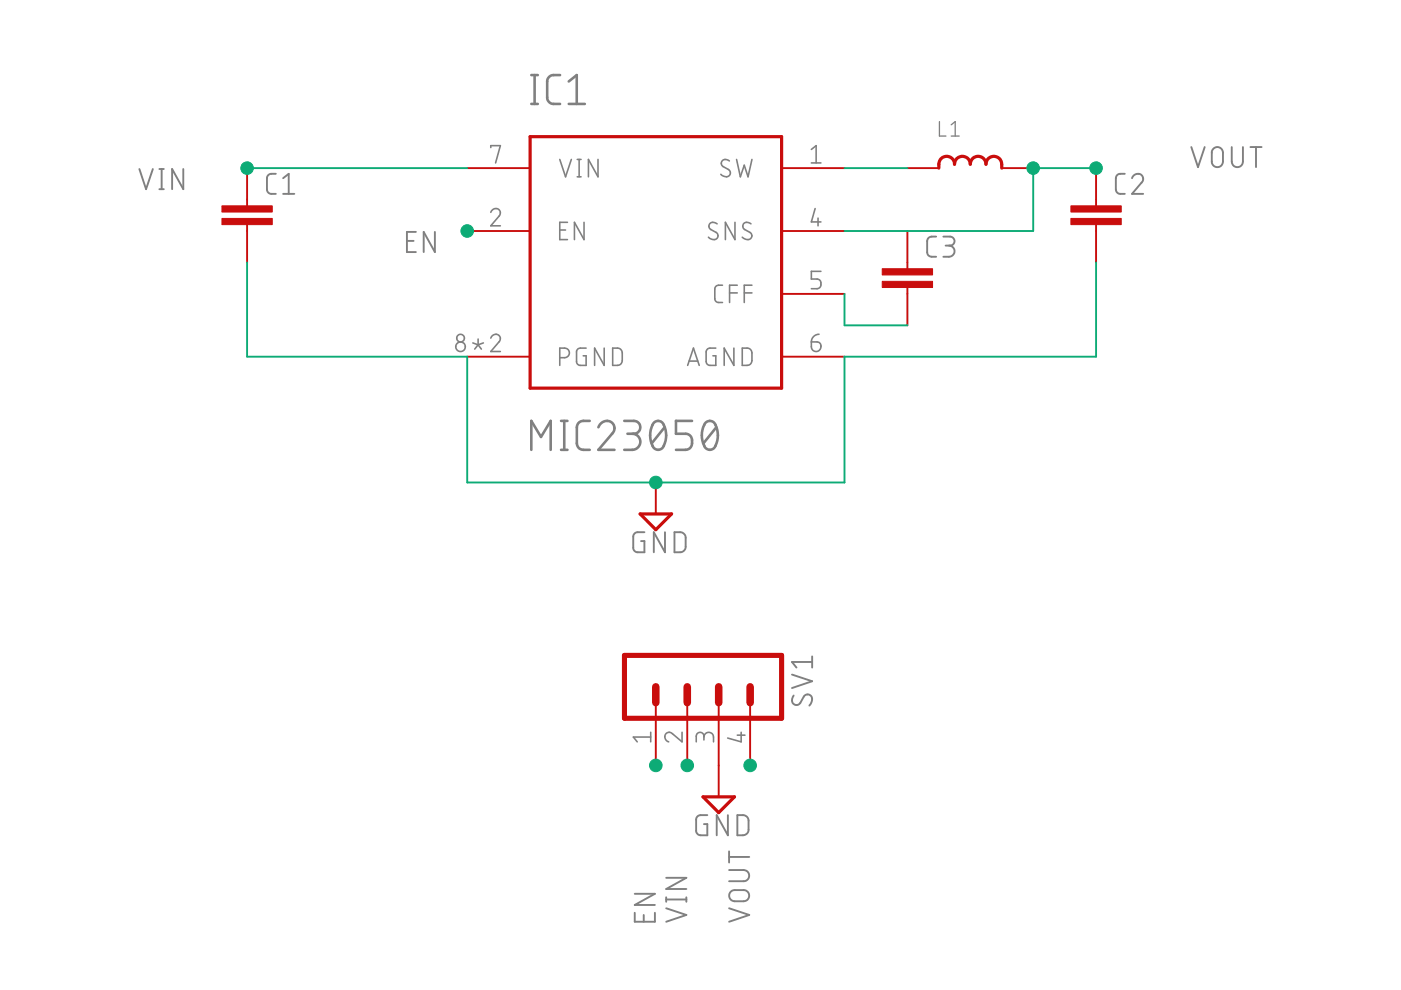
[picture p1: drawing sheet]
<?xml version="1.0" encoding="utf-8"?>
<!DOCTYPE eagle SYSTEM "eagle.dtd">
<!--
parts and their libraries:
microbuilder: This work is placed in the public domain, and may be freely used for commercial and non-commercial work with the following conditions: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
-->
<eagle version="9.3.2">
<drawing>
<settings>
<setting alwaysvectorfont="yes"/>
<setting verticaltext="up"/>
</settings>
<grid distance="0.1" unitdist="inch" unit="inch" style="lines" multiple="1" display="no" altdistance="0.01" altunitdist="inch" altunit="inch"/>
<schematic xreflabel="%F%N/%S.%C%R" xrefpart="/%S.%C%R">
<libraries>
<library name="power">
<symbols>
<symbol name="MIC23050">
<pin name="VIN" x="-10.16" y="12.7" length="middle" direction="pwr"/>
<pin name="PGND" x="-10.16" y="-2.54" length="middle" direction="pwr"/>
<pin name="AGND" x="20.32" y="-2.54" length="middle" direction="pwr" rot="R180"/>
<pin name="CFF" x="20.32" y="2.54" length="middle" rot="R180"/>
<pin name="SNS" x="20.32" y="7.62" length="middle" rot="R180"/>
<pin name="SW" x="20.32" y="12.7" length="middle" rot="R180"/>
<pin name="EN" x="-10.16" y="7.62" length="middle"/>
<wire x1="-5.08" y1="15.24" x2="-5.08" y2="-5.08" width="0.254" layer="94"/>
<wire x1="-5.08" y1="-5.08" x2="15.24" y2="-5.08" width="0.254" layer="94"/>
<wire x1="15.24" y1="-5.08" x2="15.24" y2="15.24" width="0.254" layer="94"/>
<wire x1="15.24" y1="15.24" x2="-5.08" y2="15.24" width="0.254" layer="94"/>
<text x="-5.08" y="17.78" size="2.54" layer="95">&gt;NAME</text>
<text x="-5.08" y="-10.16" size="2.54" layer="96">&gt;VALUE</text>
</symbol>
</symbols>
<devicesets>
<deviceset name="MIC23050" prefix="IC$">
<gates>
<gate name="G$1" symbol="MIC23050" x="-5.08" y="-5.08"/>
</gates>
<devices>
<device name="" package="MLF_2X2">
<connects>
<connect gate="G$1" pin="AGND" pad="6"/>
<connect gate="G$1" pin="CFF" pad="5"/>
<connect gate="G$1" pin="EN" pad="2"/>
<connect gate="G$1" pin="PGND" pad="8 9"/>
<connect gate="G$1" pin="SNS" pad="4"/>
<connect gate="G$1" pin="SW" pad="1"/>
<connect gate="G$1" pin="VIN" pad="7"/>
</connects>
<technologies>
<technology name=""/>
</technologies>
</device>
</devices>
</deviceset>
</devicesets>
</library>
<library name="rcl">
<symbols>
<symbol name="C-EU">
<wire x1="0" y1="0" x2="0" y2="-0.508" width="0.1524" layer="94"/>
<wire x1="0" y1="-2.54" x2="0" y2="-2.032" width="0.1524" layer="94"/>
<text x="1.524" y="0.381" size="1.778" layer="95">&gt;NAME</text>
<text x="1.524" y="-4.699" size="1.778" layer="96">&gt;VALUE</text>
<rectangle x1="-2.032" y1="-2.032" x2="2.032" y2="-1.524" layer="94"/>
<rectangle x1="-2.032" y1="-1.016" x2="2.032" y2="-0.508" layer="94"/>
<pin name="1" x="0" y="2.54" visible="off" length="short" direction="pas" swaplevel="1" rot="R270"/>
<pin name="2" x="0" y="-5.08" visible="off" length="short" direction="pas" swaplevel="1" rot="R90"/>
</symbol>
</symbols>
<devicesets>
<deviceset name="C-EU" prefix="C" uservalue="yes">
<gates>
<gate name="G$1" symbol="C-EU" x="0" y="0"/>
</gates>
<devices>
<device name="C0402" package="C0402">
<connects>
<connect gate="G$1" pin="1" pad="1"/>
<connect gate="G$1" pin="2" pad="2"/>
</connects>
<package3dinstances>
<package3dinstance package3d_urn="urn:adsk.eagle:package:23626/2"/>
</package3dinstances>
<technologies>
<technology name="">
<attribute name="SPICEPREFIX" value="C" constant="no"/>
</technology>
</technologies>
</device>
<device name="C0504" package="C0504">
<connects>
<connect gate="G$1" pin="1" pad="1"/>
<connect gate="G$1" pin="2" pad="2"/>
</connects>
<package3dinstances>
<package3dinstance package3d_urn="urn:adsk.eagle:package:23624/2"/>
</package3dinstances>
<technologies>
<technology name="">
<attribute name="SPICEPREFIX" value="C" constant="no"/>
</technology>
</technologies>
</device>
<device name="C0603" package="C0603">
<connects>
<connect gate="G$1" pin="1" pad="1"/>
<connect gate="G$1" pin="2" pad="2"/>
</connects>
<package3dinstances>
<package3dinstance package3d_urn="urn:adsk.eagle:package:23616/2"/>
</package3dinstances>
<technologies>
<technology name="">
<attribute name="SPICEPREFIX" value="C" constant="no"/>
</technology>
</technologies>
</device>
<device name="C0805" package="C0805">
<connects>
<connect gate="G$1" pin="1" pad="1"/>
<connect gate="G$1" pin="2" pad="2"/>
</connects>
<package3dinstances>
<package3dinstance package3d_urn="urn:adsk.eagle:package:23617/2"/>
</package3dinstances>
<technologies>
<technology name="">
<attribute name="SPICEPREFIX" value="C" constant="no"/>
</technology>
</technologies>
</device>
<device name="C1206" package="C1206">
<connects>
<connect gate="G$1" pin="1" pad="1"/>
<connect gate="G$1" pin="2" pad="2"/>
</connects>
<package3dinstances>
<package3dinstance package3d_urn="urn:adsk.eagle:package:23618/2"/>
</package3dinstances>
<technologies>
<technology name="">
<attribute name="SPICEPREFIX" value="C" constant="no"/>
</technology>
</technologies>
</device>
<device name="C1210" package="C1210">
<connects>
<connect gate="G$1" pin="1" pad="1"/>
<connect gate="G$1" pin="2" pad="2"/>
</connects>
<package3dinstances>
<package3dinstance package3d_urn="urn:adsk.eagle:package:23619/2"/>
</package3dinstances>
<technologies>
<technology name="">
<attribute name="SPICEPREFIX" value="C" constant="no"/>
</technology>
</technologies>
</device>
<device name="C1310" package="C1310">
<connects>
<connect gate="G$1" pin="1" pad="1"/>
<connect gate="G$1" pin="2" pad="2"/>
</connects>
<package3dinstances>
<package3dinstance package3d_urn="urn:adsk.eagle:package:23620/2"/>
</package3dinstances>
<technologies>
<technology name="">
<attribute name="SPICEPREFIX" value="C" constant="no"/>
</technology>
</technologies>
</device>
<device name="C1608" package="C1608">
<connects>
<connect gate="G$1" pin="1" pad="1"/>
<connect gate="G$1" pin="2" pad="2"/>
</connects>
<package3dinstances>
<package3dinstance package3d_urn="urn:adsk.eagle:package:23621/2"/>
</package3dinstances>
<technologies>
<technology name="">
<attribute name="SPICEPREFIX" value="C" constant="no"/>
</technology>
</technologies>
</device>
<device name="C1812" package="C1812">
<connects>
<connect gate="G$1" pin="1" pad="1"/>
<connect gate="G$1" pin="2" pad="2"/>
</connects>
<package3dinstances>
<package3dinstance package3d_urn="urn:adsk.eagle:package:23622/2"/>
</package3dinstances>
<technologies>
<technology name="">
<attribute name="SPICEPREFIX" value="C" constant="no"/>
</technology>
</technologies>
</device>
<device name="C1825" package="C1825">
<connects>
<connect gate="G$1" pin="1" pad="1"/>
<connect gate="G$1" pin="2" pad="2"/>
</connects>
<package3dinstances>
<package3dinstance package3d_urn="urn:adsk.eagle:package:23623/2"/>
</package3dinstances>
<technologies>
<technology name="">
<attribute name="SPICEPREFIX" value="C" constant="no"/>
</technology>
</technologies>
</device>
<device name="C2012" package="C2012">
<connects>
<connect gate="G$1" pin="1" pad="1"/>
<connect gate="G$1" pin="2" pad="2"/>
</connects>
<package3dinstances>
<package3dinstance package3d_urn="urn:adsk.eagle:package:23625/2"/>
</package3dinstances>
<technologies>
<technology name="">
<attribute name="SPICEPREFIX" value="C" constant="no"/>
</technology>
</technologies>
</device>
<device name="C3216" package="C3216">
<connects>
<connect gate="G$1" pin="1" pad="1"/>
<connect gate="G$1" pin="2" pad="2"/>
</connects>
<package3dinstances>
<package3dinstance package3d_urn="urn:adsk.eagle:package:23628/2"/>
</package3dinstances>
<technologies>
<technology name="">
<attribute name="SPICEPREFIX" value="C" constant="no"/>
</technology>
</technologies>
</device>
<device name="C3225" package="C3225">
<connects>
<connect gate="G$1" pin="1" pad="1"/>
<connect gate="G$1" pin="2" pad="2"/>
</connects>
<package3dinstances>
<package3dinstance package3d_urn="urn:adsk.eagle:package:23655/2"/>
</package3dinstances>
<technologies>
<technology name="">
<attribute name="SPICEPREFIX" value="C" constant="no"/>
</technology>
</technologies>
</device>
<device name="C4532" package="C4532">
<connects>
<connect gate="G$1" pin="1" pad="1"/>
<connect gate="G$1" pin="2" pad="2"/>
</connects>
<package3dinstances>
<package3dinstance package3d_urn="urn:adsk.eagle:package:23627/2"/>
</package3dinstances>
<technologies>
<technology name="">
<attribute name="SPICEPREFIX" value="C" constant="no"/>
</technology>
</technologies>
</device>
<device name="C4564" package="C4564">
<connects>
<connect gate="G$1" pin="1" pad="1"/>
<connect gate="G$1" pin="2" pad="2"/>
</connects>
<package3dinstances>
<package3dinstance package3d_urn="urn:adsk.eagle:package:23648/2"/>
</package3dinstances>
<technologies>
<technology name="">
<attribute name="SPICEPREFIX" value="C" constant="no"/>
</technology>
</technologies>
</device>
<device name="025-024X044" package="C025-024X044">
<connects>
<connect gate="G$1" pin="1" pad="1"/>
<connect gate="G$1" pin="2" pad="2"/>
</connects>
<package3dinstances>
<package3dinstance package3d_urn="urn:adsk.eagle:package:23630/1"/>
</package3dinstances>
<technologies>
<technology name="">
<attribute name="SPICEPREFIX" value="C" constant="no"/>
</technology>
</technologies>
</device>
<device name="025-025X050" package="C025-025X050">
<connects>
<connect gate="G$1" pin="1" pad="1"/>
<connect gate="G$1" pin="2" pad="2"/>
</connects>
<package3dinstances>
<package3dinstance package3d_urn="urn:adsk.eagle:package:23629/2"/>
</package3dinstances>
<technologies>
<technology name="">
<attribute name="SPICEPREFIX" value="C" constant="no"/>
</technology>
</technologies>
</device>
<device name="025-030X050" package="C025-030X050">
<connects>
<connect gate="G$1" pin="1" pad="1"/>
<connect gate="G$1" pin="2" pad="2"/>
</connects>
<package3dinstances>
<package3dinstance package3d_urn="urn:adsk.eagle:package:23631/1"/>
</package3dinstances>
<technologies>
<technology name="">
<attribute name="SPICEPREFIX" value="C" constant="no"/>
</technology>
</technologies>
</device>
<device name="025-040X050" package="C025-040X050">
<connects>
<connect gate="G$1" pin="1" pad="1"/>
<connect gate="G$1" pin="2" pad="2"/>
</connects>
<package3dinstances>
<package3dinstance package3d_urn="urn:adsk.eagle:package:23634/1"/>
</package3dinstances>
<technologies>
<technology name="">
<attribute name="SPICEPREFIX" value="C" constant="no"/>
</technology>
</technologies>
</device>
<device name="025-050X050" package="C025-050X050">
<connects>
<connect gate="G$1" pin="1" pad="1"/>
<connect gate="G$1" pin="2" pad="2"/>
</connects>
<package3dinstances>
<package3dinstance package3d_urn="urn:adsk.eagle:package:23633/1"/>
</package3dinstances>
<technologies>
<technology name="">
<attribute name="SPICEPREFIX" value="C" constant="no"/>
</technology>
</technologies>
</device>
<device name="025-060X050" package="C025-060X050">
<connects>
<connect gate="G$1" pin="1" pad="1"/>
<connect gate="G$1" pin="2" pad="2"/>
</connects>
<package3dinstances>
<package3dinstance package3d_urn="urn:adsk.eagle:package:23632/1"/>
</package3dinstances>
<technologies>
<technology name="">
<attribute name="SPICEPREFIX" value="C" constant="no"/>
</technology>
</technologies>
</device>
<device name="C025_050-024X070" package="C025_050-024X070">
<connects>
<connect gate="G$1" pin="1" pad="1"/>
<connect gate="G$1" pin="2" pad="2"/>
</connects>
<package3dinstances>
<package3dinstance package3d_urn="urn:adsk.eagle:package:23639/1"/>
</package3dinstances>
<technologies>
<technology name="">
<attribute name="SPICEPREFIX" value="C" constant="no"/>
</technology>
</technologies>
</device>
<device name="025_050-025X075" package="C025_050-025X075">
<connects>
<connect gate="G$1" pin="1" pad="1"/>
<connect gate="G$1" pin="2" pad="2"/>
</connects>
<package3dinstances>
<package3dinstance package3d_urn="urn:adsk.eagle:package:23641/1"/>
</package3dinstances>
<technologies>
<technology name="">
<attribute name="SPICEPREFIX" value="C" constant="no"/>
</technology>
</technologies>
</device>
<device name="025_050-035X075" package="C025_050-035X075">
<connects>
<connect gate="G$1" pin="1" pad="1"/>
<connect gate="G$1" pin="2" pad="2"/>
</connects>
<package3dinstances>
<package3dinstance package3d_urn="urn:adsk.eagle:package:23651/1"/>
</package3dinstances>
<technologies>
<technology name="">
<attribute name="SPICEPREFIX" value="C" constant="no"/>
</technology>
</technologies>
</device>
<device name="025_050-045X075" package="C025_050-045X075">
<connects>
<connect gate="G$1" pin="1" pad="1"/>
<connect gate="G$1" pin="2" pad="2"/>
</connects>
<package3dinstances>
<package3dinstance package3d_urn="urn:adsk.eagle:package:23635/1"/>
</package3dinstances>
<technologies>
<technology name="">
<attribute name="SPICEPREFIX" value="C" constant="no"/>
</technology>
</technologies>
</device>
<device name="025_050-055X075" package="C025_050-055X075">
<connects>
<connect gate="G$1" pin="1" pad="1"/>
<connect gate="G$1" pin="2" pad="2"/>
</connects>
<package3dinstances>
<package3dinstance package3d_urn="urn:adsk.eagle:package:23636/1"/>
</package3dinstances>
<technologies>
<technology name="">
<attribute name="SPICEPREFIX" value="C" constant="no"/>
</technology>
</technologies>
</device>
<device name="050-024X044" package="C050-024X044">
<connects>
<connect gate="G$1" pin="1" pad="1"/>
<connect gate="G$1" pin="2" pad="2"/>
</connects>
<package3dinstances>
<package3dinstance package3d_urn="urn:adsk.eagle:package:23643/1"/>
</package3dinstances>
<technologies>
<technology name="">
<attribute name="SPICEPREFIX" value="C" constant="no"/>
</technology>
</technologies>
</device>
<device name="050-025X075" package="C050-025X075">
<connects>
<connect gate="G$1" pin="1" pad="1"/>
<connect gate="G$1" pin="2" pad="2"/>
</connects>
<package3dinstances>
<package3dinstance package3d_urn="urn:adsk.eagle:package:23637/1"/>
</package3dinstances>
<technologies>
<technology name="">
<attribute name="SPICEPREFIX" value="C" constant="no"/>
</technology>
</technologies>
</device>
<device name="050-045X075" package="C050-045X075">
<connects>
<connect gate="G$1" pin="1" pad="1"/>
<connect gate="G$1" pin="2" pad="2"/>
</connects>
<package3dinstances>
<package3dinstance package3d_urn="urn:adsk.eagle:package:23638/1"/>
</package3dinstances>
<technologies>
<technology name="">
<attribute name="SPICEPREFIX" value="C" constant="no"/>
</technology>
</technologies>
</device>
<device name="050-030X075" package="C050-030X075">
<connects>
<connect gate="G$1" pin="1" pad="1"/>
<connect gate="G$1" pin="2" pad="2"/>
</connects>
<package3dinstances>
<package3dinstance package3d_urn="urn:adsk.eagle:package:23640/1"/>
</package3dinstances>
<technologies>
<technology name="">
<attribute name="SPICEPREFIX" value="C" constant="no"/>
</technology>
</technologies>
</device>
<device name="050-050X075" package="C050-050X075">
<connects>
<connect gate="G$1" pin="1" pad="1"/>
<connect gate="G$1" pin="2" pad="2"/>
</connects>
<package3dinstances>
<package3dinstance package3d_urn="urn:adsk.eagle:package:23665/1"/>
</package3dinstances>
<technologies>
<technology name="">
<attribute name="SPICEPREFIX" value="C" constant="no"/>
</technology>
</technologies>
</device>
<device name="050-055X075" package="C050-055X075">
<connects>
<connect gate="G$1" pin="1" pad="1"/>
<connect gate="G$1" pin="2" pad="2"/>
</connects>
<package3dinstances>
<package3dinstance package3d_urn="urn:adsk.eagle:package:23642/1"/>
</package3dinstances>
<technologies>
<technology name="">
<attribute name="SPICEPREFIX" value="C" constant="no"/>
</technology>
</technologies>
</device>
<device name="050-075X075" package="C050-075X075">
<connects>
<connect gate="G$1" pin="1" pad="1"/>
<connect gate="G$1" pin="2" pad="2"/>
</connects>
<package3dinstances>
<package3dinstance package3d_urn="urn:adsk.eagle:package:23645/1"/>
</package3dinstances>
<technologies>
<technology name="">
<attribute name="SPICEPREFIX" value="C" constant="no"/>
</technology>
</technologies>
</device>
<device name="050H075X075" package="C050H075X075">
<connects>
<connect gate="G$1" pin="1" pad="1"/>
<connect gate="G$1" pin="2" pad="2"/>
</connects>
<package3dinstances>
<package3dinstance package3d_urn="urn:adsk.eagle:package:23644/1"/>
</package3dinstances>
<technologies>
<technology name="">
<attribute name="SPICEPREFIX" value="C" constant="no"/>
</technology>
</technologies>
</device>
<device name="075-032X103" package="C075-032X103">
<connects>
<connect gate="G$1" pin="1" pad="1"/>
<connect gate="G$1" pin="2" pad="2"/>
</connects>
<package3dinstances>
<package3dinstance package3d_urn="urn:adsk.eagle:package:23646/1"/>
</package3dinstances>
<technologies>
<technology name="">
<attribute name="SPICEPREFIX" value="C" constant="no"/>
</technology>
</technologies>
</device>
<device name="075-042X103" package="C075-042X103">
<connects>
<connect gate="G$1" pin="1" pad="1"/>
<connect gate="G$1" pin="2" pad="2"/>
</connects>
<package3dinstances>
<package3dinstance package3d_urn="urn:adsk.eagle:package:23656/1"/>
</package3dinstances>
<technologies>
<technology name="">
<attribute name="SPICEPREFIX" value="C" constant="no"/>
</technology>
</technologies>
</device>
<device name="075-052X106" package="C075-052X106">
<connects>
<connect gate="G$1" pin="1" pad="1"/>
<connect gate="G$1" pin="2" pad="2"/>
</connects>
<package3dinstances>
<package3dinstance package3d_urn="urn:adsk.eagle:package:23650/1"/>
</package3dinstances>
<technologies>
<technology name="">
<attribute name="SPICEPREFIX" value="C" constant="no"/>
</technology>
</technologies>
</device>
<device name="102-043X133" package="C102-043X133">
<connects>
<connect gate="G$1" pin="1" pad="1"/>
<connect gate="G$1" pin="2" pad="2"/>
</connects>
<package3dinstances>
<package3dinstance package3d_urn="urn:adsk.eagle:package:23647/1"/>
</package3dinstances>
<technologies>
<technology name="">
<attribute name="SPICEPREFIX" value="C" constant="no"/>
</technology>
</technologies>
</device>
<device name="102-054X133" package="C102-054X133">
<connects>
<connect gate="G$1" pin="1" pad="1"/>
<connect gate="G$1" pin="2" pad="2"/>
</connects>
<package3dinstances>
<package3dinstance package3d_urn="urn:adsk.eagle:package:23649/1"/>
</package3dinstances>
<technologies>
<technology name="">
<attribute name="SPICEPREFIX" value="C" constant="no"/>
</technology>
</technologies>
</device>
<device name="102-064X133" package="C102-064X133">
<connects>
<connect gate="G$1" pin="1" pad="1"/>
<connect gate="G$1" pin="2" pad="2"/>
</connects>
<package3dinstances>
<package3dinstance package3d_urn="urn:adsk.eagle:package:23653/1"/>
</package3dinstances>
<technologies>
<technology name="">
<attribute name="SPICEPREFIX" value="C" constant="no"/>
</technology>
</technologies>
</device>
<device name="102_152-062X184" package="C102_152-062X184">
<connects>
<connect gate="G$1" pin="1" pad="1"/>
<connect gate="G$1" pin="2" pad="2"/>
</connects>
<package3dinstances>
<package3dinstance package3d_urn="urn:adsk.eagle:package:23652/1"/>
</package3dinstances>
<technologies>
<technology name="">
<attribute name="SPICEPREFIX" value="C" constant="no"/>
</technology>
</technologies>
</device>
<device name="150-054X183" package="C150-054X183">
<connects>
<connect gate="G$1" pin="1" pad="1"/>
<connect gate="G$1" pin="2" pad="2"/>
</connects>
<package3dinstances>
<package3dinstance package3d_urn="urn:adsk.eagle:package:23669/1"/>
</package3dinstances>
<technologies>
<technology name="">
<attribute name="SPICEPREFIX" value="C" constant="no"/>
</technology>
</technologies>
</device>
<device name="150-064X183" package="C150-064X183">
<connects>
<connect gate="G$1" pin="1" pad="1"/>
<connect gate="G$1" pin="2" pad="2"/>
</connects>
<package3dinstances>
<package3dinstance package3d_urn="urn:adsk.eagle:package:23654/1"/>
</package3dinstances>
<technologies>
<technology name="">
<attribute name="SPICEPREFIX" value="C" constant="no"/>
</technology>
</technologies>
</device>
<device name="150-072X183" package="C150-072X183">
<connects>
<connect gate="G$1" pin="1" pad="1"/>
<connect gate="G$1" pin="2" pad="2"/>
</connects>
<package3dinstances>
<package3dinstance package3d_urn="urn:adsk.eagle:package:23657/1"/>
</package3dinstances>
<technologies>
<technology name="">
<attribute name="SPICEPREFIX" value="C" constant="no"/>
</technology>
</technologies>
</device>
<device name="150-084X183" package="C150-084X183">
<connects>
<connect gate="G$1" pin="1" pad="1"/>
<connect gate="G$1" pin="2" pad="2"/>
</connects>
<package3dinstances>
<package3dinstance package3d_urn="urn:adsk.eagle:package:23658/1"/>
</package3dinstances>
<technologies>
<technology name="">
<attribute name="SPICEPREFIX" value="C" constant="no"/>
</technology>
</technologies>
</device>
<device name="150-091X182" package="C150-091X182">
<connects>
<connect gate="G$1" pin="1" pad="1"/>
<connect gate="G$1" pin="2" pad="2"/>
</connects>
<package3dinstances>
<package3dinstance package3d_urn="urn:adsk.eagle:package:23659/1"/>
</package3dinstances>
<technologies>
<technology name="">
<attribute name="SPICEPREFIX" value="C" constant="no"/>
</technology>
</technologies>
</device>
<device name="225-062X268" package="C225-062X268">
<connects>
<connect gate="G$1" pin="1" pad="1"/>
<connect gate="G$1" pin="2" pad="2"/>
</connects>
<package3dinstances>
<package3dinstance package3d_urn="urn:adsk.eagle:package:23661/1"/>
</package3dinstances>
<technologies>
<technology name="">
<attribute name="SPICEPREFIX" value="C" constant="no"/>
</technology>
</technologies>
</device>
<device name="225-074X268" package="C225-074X268">
<connects>
<connect gate="G$1" pin="1" pad="1"/>
<connect gate="G$1" pin="2" pad="2"/>
</connects>
<package3dinstances>
<package3dinstance package3d_urn="urn:adsk.eagle:package:23660/1"/>
</package3dinstances>
<technologies>
<technology name="">
<attribute name="SPICEPREFIX" value="C" constant="no"/>
</technology>
</technologies>
</device>
<device name="225-087X268" package="C225-087X268">
<connects>
<connect gate="G$1" pin="1" pad="1"/>
<connect gate="G$1" pin="2" pad="2"/>
</connects>
<package3dinstances>
<package3dinstance package3d_urn="urn:adsk.eagle:package:23662/1"/>
</package3dinstances>
<technologies>
<technology name="">
<attribute name="SPICEPREFIX" value="C" constant="no"/>
</technology>
</technologies>
</device>
<device name="225-108X268" package="C225-108X268">
<connects>
<connect gate="G$1" pin="1" pad="1"/>
<connect gate="G$1" pin="2" pad="2"/>
</connects>
<package3dinstances>
<package3dinstance package3d_urn="urn:adsk.eagle:package:23663/1"/>
</package3dinstances>
<technologies>
<technology name="">
<attribute name="SPICEPREFIX" value="C" constant="no"/>
</technology>
</technologies>
</device>
<device name="225-113X268" package="C225-113X268">
<connects>
<connect gate="G$1" pin="1" pad="1"/>
<connect gate="G$1" pin="2" pad="2"/>
</connects>
<package3dinstances>
<package3dinstance package3d_urn="urn:adsk.eagle:package:23667/1"/>
</package3dinstances>
<technologies>
<technology name="">
<attribute name="SPICEPREFIX" value="C" constant="no"/>
</technology>
</technologies>
</device>
<device name="275-093X316" package="C275-093X316">
<connects>
<connect gate="G$1" pin="1" pad="1"/>
<connect gate="G$1" pin="2" pad="2"/>
</connects>
<package3dinstances>
<package3dinstance package3d_urn="urn:adsk.eagle:package:23701/1"/>
</package3dinstances>
<technologies>
<technology name="">
<attribute name="SPICEPREFIX" value="C" constant="no"/>
</technology>
</technologies>
</device>
<device name="275-113X316" package="C275-113X316">
<connects>
<connect gate="G$1" pin="1" pad="1"/>
<connect gate="G$1" pin="2" pad="2"/>
</connects>
<package3dinstances>
<package3dinstance package3d_urn="urn:adsk.eagle:package:23673/1"/>
</package3dinstances>
<technologies>
<technology name="">
<attribute name="SPICEPREFIX" value="C" constant="no"/>
</technology>
</technologies>
</device>
<device name="275-134X316" package="C275-134X316">
<connects>
<connect gate="G$1" pin="1" pad="1"/>
<connect gate="G$1" pin="2" pad="2"/>
</connects>
<package3dinstances>
<package3dinstance package3d_urn="urn:adsk.eagle:package:23664/1"/>
</package3dinstances>
<technologies>
<technology name="">
<attribute name="SPICEPREFIX" value="C" constant="no"/>
</technology>
</technologies>
</device>
<device name="275-205X316" package="C275-205X316">
<connects>
<connect gate="G$1" pin="1" pad="1"/>
<connect gate="G$1" pin="2" pad="2"/>
</connects>
<package3dinstances>
<package3dinstance package3d_urn="urn:adsk.eagle:package:23666/1"/>
</package3dinstances>
<technologies>
<technology name="">
<attribute name="SPICEPREFIX" value="C" constant="no"/>
</technology>
</technologies>
</device>
<device name="325-137X374" package="C325-137X374">
<connects>
<connect gate="G$1" pin="1" pad="1"/>
<connect gate="G$1" pin="2" pad="2"/>
</connects>
<package3dinstances>
<package3dinstance package3d_urn="urn:adsk.eagle:package:23672/1"/>
</package3dinstances>
<technologies>
<technology name="">
<attribute name="SPICEPREFIX" value="C" constant="no"/>
</technology>
</technologies>
</device>
<device name="325-162X374" package="C325-162X374">
<connects>
<connect gate="G$1" pin="1" pad="1"/>
<connect gate="G$1" pin="2" pad="2"/>
</connects>
<package3dinstances>
<package3dinstance package3d_urn="urn:adsk.eagle:package:23670/1"/>
</package3dinstances>
<technologies>
<technology name="">
<attribute name="SPICEPREFIX" value="C" constant="no"/>
</technology>
</technologies>
</device>
<device name="325-182X374" package="C325-182X374">
<connects>
<connect gate="G$1" pin="1" pad="1"/>
<connect gate="G$1" pin="2" pad="2"/>
</connects>
<package3dinstances>
<package3dinstance package3d_urn="urn:adsk.eagle:package:23668/1"/>
</package3dinstances>
<technologies>
<technology name="">
<attribute name="SPICEPREFIX" value="C" constant="no"/>
</technology>
</technologies>
</device>
<device name="375-192X418" package="C375-192X418">
<connects>
<connect gate="G$1" pin="1" pad="1"/>
<connect gate="G$1" pin="2" pad="2"/>
</connects>
<package3dinstances>
<package3dinstance package3d_urn="urn:adsk.eagle:package:23674/1"/>
</package3dinstances>
<technologies>
<technology name="">
<attribute name="SPICEPREFIX" value="C" constant="no"/>
</technology>
</technologies>
</device>
<device name="375-203X418" package="C375-203X418">
<connects>
<connect gate="G$1" pin="1" pad="1"/>
<connect gate="G$1" pin="2" pad="2"/>
</connects>
<package3dinstances>
<package3dinstance package3d_urn="urn:adsk.eagle:package:23671/1"/>
</package3dinstances>
<technologies>
<technology name="">
<attribute name="SPICEPREFIX" value="C" constant="no"/>
</technology>
</technologies>
</device>
<device name="050-035X075" package="C050-035X075">
<connects>
<connect gate="G$1" pin="1" pad="1"/>
<connect gate="G$1" pin="2" pad="2"/>
</connects>
<package3dinstances>
<package3dinstance package3d_urn="urn:adsk.eagle:package:23677/1"/>
</package3dinstances>
<technologies>
<technology name="">
<attribute name="SPICEPREFIX" value="C" constant="no"/>
</technology>
</technologies>
</device>
<device name="375-155X418" package="C375-155X418">
<connects>
<connect gate="G$1" pin="1" pad="1"/>
<connect gate="G$1" pin="2" pad="2"/>
</connects>
<package3dinstances>
<package3dinstance package3d_urn="urn:adsk.eagle:package:23675/1"/>
</package3dinstances>
<technologies>
<technology name="">
<attribute name="SPICEPREFIX" value="C" constant="no"/>
</technology>
</technologies>
</device>
<device name="075-063X106" package="C075-063X106">
<connects>
<connect gate="G$1" pin="1" pad="1"/>
<connect gate="G$1" pin="2" pad="2"/>
</connects>
<package3dinstances>
<package3dinstance package3d_urn="urn:adsk.eagle:package:23678/1"/>
</package3dinstances>
<technologies>
<technology name="">
<attribute name="SPICEPREFIX" value="C" constant="no"/>
</technology>
</technologies>
</device>
<device name="275-154X316" package="C275-154X316">
<connects>
<connect gate="G$1" pin="1" pad="1"/>
<connect gate="G$1" pin="2" pad="2"/>
</connects>
<package3dinstances>
<package3dinstance package3d_urn="urn:adsk.eagle:package:23685/1"/>
</package3dinstances>
<technologies>
<technology name="">
<attribute name="SPICEPREFIX" value="C" constant="no"/>
</technology>
</technologies>
</device>
<device name="275-173X316" package="C275-173X316">
<connects>
<connect gate="G$1" pin="1" pad="1"/>
<connect gate="G$1" pin="2" pad="2"/>
</connects>
<package3dinstances>
<package3dinstance package3d_urn="urn:adsk.eagle:package:23676/1"/>
</package3dinstances>
<technologies>
<technology name="">
<attribute name="SPICEPREFIX" value="C" constant="no"/>
</technology>
</technologies>
</device>
<device name="C0402K" package="C0402K">
<connects>
<connect gate="G$1" pin="1" pad="1"/>
<connect gate="G$1" pin="2" pad="2"/>
</connects>
<package3dinstances>
<package3dinstance package3d_urn="urn:adsk.eagle:package:23679/2"/>
</package3dinstances>
<technologies>
<technology name="">
<attribute name="SPICEPREFIX" value="C" constant="no"/>
</technology>
</technologies>
</device>
<device name="C0603K" package="C0603K">
<connects>
<connect gate="G$1" pin="1" pad="1"/>
<connect gate="G$1" pin="2" pad="2"/>
</connects>
<package3dinstances>
<package3dinstance package3d_urn="urn:adsk.eagle:package:23680/2"/>
</package3dinstances>
<technologies>
<technology name="">
<attribute name="SPICEPREFIX" value="C" constant="no"/>
</technology>
</technologies>
</device>
<device name="C0805K" package="C0805K">
<connects>
<connect gate="G$1" pin="1" pad="1"/>
<connect gate="G$1" pin="2" pad="2"/>
</connects>
<package3dinstances>
<package3dinstance package3d_urn="urn:adsk.eagle:package:23681/2"/>
</package3dinstances>
<technologies>
<technology name="">
<attribute name="SPICEPREFIX" value="C" constant="no"/>
</technology>
</technologies>
</device>
<device name="C1206K" package="C1206K">
<connects>
<connect gate="G$1" pin="1" pad="1"/>
<connect gate="G$1" pin="2" pad="2"/>
</connects>
<package3dinstances>
<package3dinstance package3d_urn="urn:adsk.eagle:package:23682/2"/>
</package3dinstances>
<technologies>
<technology name="">
<attribute name="SPICEPREFIX" value="C" constant="no"/>
</technology>
</technologies>
</device>
<device name="C1210K" package="C1210K">
<connects>
<connect gate="G$1" pin="1" pad="1"/>
<connect gate="G$1" pin="2" pad="2"/>
</connects>
<package3dinstances>
<package3dinstance package3d_urn="urn:adsk.eagle:package:23683/2"/>
</package3dinstances>
<technologies>
<technology name="">
<attribute name="SPICEPREFIX" value="C" constant="no"/>
</technology>
</technologies>
</device>
<device name="C1812K" package="C1812K">
<connects>
<connect gate="G$1" pin="1" pad="1"/>
<connect gate="G$1" pin="2" pad="2"/>
</connects>
<package3dinstances>
<package3dinstance package3d_urn="urn:adsk.eagle:package:23686/2"/>
</package3dinstances>
<technologies>
<technology name="">
<attribute name="SPICEPREFIX" value="C" constant="no"/>
</technology>
</technologies>
</device>
<device name="C1825K" package="C1825K">
<connects>
<connect gate="G$1" pin="1" pad="1"/>
<connect gate="G$1" pin="2" pad="2"/>
</connects>
<package3dinstances>
<package3dinstance package3d_urn="urn:adsk.eagle:package:23684/2"/>
</package3dinstances>
<technologies>
<technology name="">
<attribute name="SPICEPREFIX" value="C" constant="no"/>
</technology>
</technologies>
</device>
<device name="C2220K" package="C2220K">
<connects>
<connect gate="G$1" pin="1" pad="1"/>
<connect gate="G$1" pin="2" pad="2"/>
</connects>
<package3dinstances>
<package3dinstance package3d_urn="urn:adsk.eagle:package:23687/2"/>
</package3dinstances>
<technologies>
<technology name="">
<attribute name="SPICEPREFIX" value="C" constant="no"/>
</technology>
</technologies>
</device>
<device name="C2225K" package="C2225K">
<connects>
<connect gate="G$1" pin="1" pad="1"/>
<connect gate="G$1" pin="2" pad="2"/>
</connects>
<package3dinstances>
<package3dinstance package3d_urn="urn:adsk.eagle:package:23692/2"/>
</package3dinstances>
<technologies>
<technology name="">
<attribute name="SPICEPREFIX" value="C" constant="no"/>
</technology>
</technologies>
</device>
<device name="HPC0201" package="HPC0201">
<connects>
<connect gate="G$1" pin="1" pad="1"/>
<connect gate="G$1" pin="2" pad="2"/>
</connects>
<package3dinstances>
<package3dinstance package3d_urn="urn:adsk.eagle:package:26213/1"/>
</package3dinstances>
<technologies>
<technology name="">
<attribute name="SPICEPREFIX" value="C" constant="no"/>
</technology>
</technologies>
</device>
<device name="C0201" package="C0201">
<connects>
<connect gate="G$1" pin="1" pad="1"/>
<connect gate="G$1" pin="2" pad="2"/>
</connects>
<package3dinstances>
<package3dinstance package3d_urn="urn:adsk.eagle:package:23690/2"/>
</package3dinstances>
<technologies>
<technology name="">
<attribute name="SPICEPREFIX" value="C" constant="no"/>
</technology>
</technologies>
</device>
<device name="C1808" package="C1808">
<connects>
<connect gate="G$1" pin="1" pad="1"/>
<connect gate="G$1" pin="2" pad="2"/>
</connects>
<package3dinstances>
<package3dinstance package3d_urn="urn:adsk.eagle:package:23689/2"/>
</package3dinstances>
<technologies>
<technology name="">
<attribute name="SPICEPREFIX" value="C" constant="no"/>
</technology>
</technologies>
</device>
<device name="C3640" package="C3640">
<connects>
<connect gate="G$1" pin="1" pad="1"/>
<connect gate="G$1" pin="2" pad="2"/>
</connects>
<package3dinstances>
<package3dinstance package3d_urn="urn:adsk.eagle:package:23693/2"/>
</package3dinstances>
<technologies>
<technology name="">
<attribute name="SPICEPREFIX" value="C" constant="no"/>
</technology>
</technologies>
</device>
<device name="01005" package="C01005">
<connects>
<connect gate="G$1" pin="1" pad="1"/>
<connect gate="G$1" pin="2" pad="2"/>
</connects>
<package3dinstances>
<package3dinstance package3d_urn="urn:adsk.eagle:package:23691/1"/>
</package3dinstances>
<technologies>
<technology name="">
<attribute name="SPICEPREFIX" value="C" constant="no"/>
</technology>
</technologies>
</device>
</devices>
<spice>
<pinmapping spiceprefix="C">
<pinmap gate="G$1" pin="1" pinorder="1"/>
<pinmap gate="G$1" pin="2" pinorder="2"/>
</pinmapping>
</spice>
</deviceset>
</devicesets>
</library>
<library name="microbuilder">
<symbols>
<symbol name="INDUCTOR">
<text x="-2.54" y="2.54" size="1.27" layer="95">&gt;NAME</text>
<text x="-2.54" y="-2.54" size="1.27" layer="96">&gt;VALUE</text>
<pin name="1" x="-5.08" y="0" visible="off" length="short" direction="pas" swaplevel="1"/>
<pin name="2" x="5.08" y="0" visible="off" length="short" direction="pas" swaplevel="1" rot="R180"/>
<wire x1="-2.54" y1="0.3175" x2="-1.27" y2="0.3175" width="0.254" layer="94" curve="-180"/>
<wire x1="-1.27" y1="0.3175" x2="0" y2="0.3175" width="0.254" layer="94" curve="-180"/>
<wire x1="0" y1="0.3175" x2="1.27" y2="0.3175" width="0.254" layer="94" curve="-180"/>
<wire x1="1.27" y1="0.3175" x2="2.54" y2="0.3175" width="0.254" layer="94" curve="-180"/>
<wire x1="-2.54" y1="0.3175" x2="-2.54" y2="0" width="0.254" layer="94"/>
<wire x1="2.54" y1="0.3175" x2="2.54" y2="0" width="0.254" layer="94"/>
</symbol>
</symbols>
<devicesets>
<deviceset name="INDUCTOR" prefix="L" uservalue="yes">
<gates>
<gate name="G$1" symbol="INDUCTOR" x="0" y="0"/>
</gates>
<devices>
<device name="" package="INDUCTOR_1007">
<connects>
<connect gate="G$1" pin="1" pad="P$1"/>
<connect gate="G$1" pin="2" pad="P$2"/>
</connects>
<technologies>
<technology name=""/>
</technologies>
</device>
<device name="0603" package="0603">
<connects>
<connect gate="G$1" pin="1" pad="1"/>
<connect gate="G$1" pin="2" pad="2"/>
</connects>
<technologies>
<technology name=""/>
</technologies>
</device>
<device name="0805" package="0805">
<connects>
<connect gate="G$1" pin="1" pad="1"/>
<connect gate="G$1" pin="2" pad="2"/>
</connects>
<technologies>
<technology name=""/>
</technologies>
</device>
<device name="TDK_VLC6045" package="INDUCTOR_6X6MM_TDK_VLC6045">
<connects>
<connect gate="G$1" pin="1" pad="P$1"/>
<connect gate="G$1" pin="2" pad="P$2"/>
</connects>
<technologies>
<technology name=""/>
</technologies>
</device>
<device name="TDK_SLF6045" package="INDUCTOR_6X6MM_TDK_SLF6045">
<connects>
<connect gate="G$1" pin="1" pad="P$1"/>
<connect gate="G$1" pin="2" pad="P$2"/>
</connects>
<technologies>
<technology name=""/>
</technologies>
</device>
<device name="TDK_VLC5045" package="INDUCTOR_5X5MM_TDK_VLC5045">
<connects>
<connect gate="G$1" pin="1" pad="P$1"/>
<connect gate="G$1" pin="2" pad="P$2"/>
</connects>
<technologies>
<technology name=""/>
</technologies>
</device>
<device name="TDK_VLC5045_NOTHERM" package="INDUCTOR_5X5MM_TDK_VLC5045_NOTHERMALS">
<connects>
<connect gate="G$1" pin="1" pad="P$1"/>
<connect gate="G$1" pin="2" pad="P$2"/>
</connects>
<technologies>
<technology name=""/>
</technologies>
</device>
<device name="NR5040" package="INDUCTOR_5X5MM_NR5040_NOTHERMALS">
<connects>
<connect gate="G$1" pin="1" pad="P$1"/>
<connect gate="G$1" pin="2" pad="P$2"/>
</connects>
<technologies>
<technology name=""/>
</technologies>
</device>
<device name="_0402" package="_0402">
<connects>
<connect gate="G$1" pin="1" pad="1"/>
<connect gate="G$1" pin="2" pad="2"/>
</connects>
<technologies>
<technology name=""/>
</technologies>
</device>
<device name="_0402MP" package="_0402MP">
<connects>
<connect gate="G$1" pin="1" pad="1"/>
<connect gate="G$1" pin="2" pad="2"/>
</connects>
<technologies>
<technology name=""/>
</technologies>
</device>
<device name="_0603" package="_0603">
<connects>
<connect gate="G$1" pin="1" pad="1"/>
<connect gate="G$1" pin="2" pad="2"/>
</connects>
<technologies>
<technology name=""/>
</technologies>
</device>
<device name="_0603MP" package="_0603MP">
<connects>
<connect gate="G$1" pin="1" pad="1"/>
<connect gate="G$1" pin="2" pad="2"/>
</connects>
<technologies>
<technology name=""/>
</technologies>
</device>
<device name="_0805" package="_0805">
<connects>
<connect gate="G$1" pin="1" pad="1"/>
<connect gate="G$1" pin="2" pad="2"/>
</connects>
<technologies>
<technology name=""/>
</technologies>
</device>
<device name="_0805MP" package="_0805MP">
<connects>
<connect gate="G$1" pin="1" pad="1"/>
<connect gate="G$1" pin="2" pad="2"/>
</connects>
<technologies>
<technology name=""/>
</technologies>
</device>
</devices>
</deviceset>
</devicesets>
</library>
<library name="con-lstb">
<symbols>
<symbol name="MA04-1">
<wire x1="3.81" y1="-7.62" x2="-1.27" y2="-7.62" width="0.4064" layer="94"/>
<wire x1="1.27" y1="0" x2="2.54" y2="0" width="0.6096" layer="94"/>
<wire x1="1.27" y1="-2.54" x2="2.54" y2="-2.54" width="0.6096" layer="94"/>
<wire x1="1.27" y1="-5.08" x2="2.54" y2="-5.08" width="0.6096" layer="94"/>
<wire x1="-1.27" y1="5.08" x2="-1.27" y2="-7.62" width="0.4064" layer="94"/>
<wire x1="3.81" y1="-7.62" x2="3.81" y2="5.08" width="0.4064" layer="94"/>
<wire x1="-1.27" y1="5.08" x2="3.81" y2="5.08" width="0.4064" layer="94"/>
<wire x1="1.27" y1="2.54" x2="2.54" y2="2.54" width="0.6096" layer="94"/>
<text x="-1.27" y="-10.16" size="1.778" layer="96">&gt;VALUE</text>
<text x="-1.27" y="5.842" size="1.778" layer="95">&gt;NAME</text>
<pin name="1" x="7.62" y="-5.08" visible="pad" length="middle" direction="pas" swaplevel="1" rot="R180"/>
<pin name="2" x="7.62" y="-2.54" visible="pad" length="middle" direction="pas" swaplevel="1" rot="R180"/>
<pin name="3" x="7.62" y="0" visible="pad" length="middle" direction="pas" swaplevel="1" rot="R180"/>
<pin name="4" x="7.62" y="2.54" visible="pad" length="middle" direction="pas" swaplevel="1" rot="R180"/>
</symbol>
</symbols>
<devicesets>
<deviceset name="MA04-1" prefix="SV" uservalue="yes">
<gates>
<gate name="1" symbol="MA04-1" x="0" y="0"/>
</gates>
<devices>
<device name="" package="MA04-1">
<connects>
<connect gate="1" pin="1" pad="1"/>
<connect gate="1" pin="2" pad="2"/>
<connect gate="1" pin="3" pad="3"/>
<connect gate="1" pin="4" pad="4"/>
</connects>
<package3dinstances>
<package3dinstance package3d_urn="urn:adsk.eagle:package:8337/1"/>
</package3dinstances>
<technologies>
<technology name="">
<attribute name="MF" value="" constant="no"/>
<attribute name="MPN" value="" constant="no"/>
<attribute name="OC_FARNELL" value="unknown" constant="no"/>
<attribute name="OC_NEWARK" value="unknown" constant="no"/>
</technology>
</technologies>
</device>
</devices>
</deviceset>
</devicesets>
</library>
<library name="supply2">
<symbols>
<symbol name="GND">
<wire x1="-1.27" y1="0" x2="1.27" y2="0" width="0.254" layer="94"/>
<wire x1="1.27" y1="0" x2="0" y2="-1.27" width="0.254" layer="94"/>
<wire x1="0" y1="-1.27" x2="-1.27" y2="0" width="0.254" layer="94"/>
<text x="-1.905" y="-3.175" size="1.778" layer="96">&gt;VALUE</text>
<pin name="GND" x="0" y="2.54" visible="off" length="short" direction="sup" rot="R270"/>
</symbol>
</symbols>
<devicesets>
<deviceset name="GND" prefix="SUPPLY">
<gates>
<gate name="GND" symbol="GND" x="0" y="0"/>
</gates>
<devices>
<device name="">
<technologies>
<technology name=""/>
</technologies>
</device>
</devices>
</deviceset>
</devicesets>
</library>
</libraries>
<attributes>
</attributes>
<variantdefs>
</variantdefs>
<classes>
<class number="0" name="default" width="0" drill="0">
</class>
</classes>
<parts>
<part name="IC1" library="power" deviceset="MIC23050" device=""/>
<part name="C1" library="rcl" deviceset="C-EU" device="C0603" package3d_urn="urn:adsk.eagle:package:23616/2"/>
<part name="C2" library="rcl" deviceset="C-EU" device="C0603" package3d_urn="urn:adsk.eagle:package:23616/2"/>
<part name="C3" library="rcl" deviceset="C-EU" device="C0603" package3d_urn="urn:adsk.eagle:package:23616/2"/>
<part name="L1" library="microbuilder" deviceset="INDUCTOR" device="0805"/>
<part name="SV1" library="con-lstb" deviceset="MA04-1" device="" package3d_urn="urn:adsk.eagle:package:8337/1"/>
<part name="SUPPLY1" library="supply2" deviceset="GND" device=""/>
<part name="SUPPLY2" library="supply2" deviceset="GND" device=""/>
</parts>
<sheets>
<sheet>
<plain>
</plain>
<instances>
<instance part="IC1" gate="G$1" x="53.34" y="50.8" smashed="yes">
<attribute name="NAME" x="48.26" y="68.58" size="2.54" layer="95"/>
<attribute name="VALUE" x="48.26" y="40.64" size="2.54" layer="96"/>
</instance>
<instance part="C1" gate="G$1" x="25.4" y="60.96" smashed="yes">
<attribute name="NAME" x="26.924" y="61.341" size="1.778" layer="95"/>
<attribute name="VALUE" x="26.924" y="56.261" size="1.778" layer="96"/>
</instance>
<instance part="C2" gate="G$1" x="93.98" y="60.96" smashed="yes">
<attribute name="NAME" x="95.504" y="61.341" size="1.778" layer="95"/>
<attribute name="VALUE" x="95.504" y="56.261" size="1.778" layer="96"/>
</instance>
<instance part="C3" gate="G$1" x="78.74" y="55.88" smashed="yes">
<attribute name="NAME" x="80.264" y="56.261" size="1.778" layer="95"/>
<attribute name="VALUE" x="80.264" y="51.181" size="1.778" layer="96"/>
</instance>
<instance part="L1" gate="G$1" x="83.82" y="63.5" smashed="yes">
<attribute name="NAME" x="81.28" y="66.04" size="1.27" layer="95"/>
<attribute name="VALUE" x="81.28" y="60.96" size="1.27" layer="96"/>
</instance>
<instance part="SV1" gate="1" x="63.5" y="22.86" smashed="yes" rot="R270">
<attribute name="VALUE" x="53.34" y="24.13" size="1.778" layer="96" rot="R270"/>
<attribute name="NAME" x="69.342" y="24.13" size="1.778" layer="95" rot="R270"/>
</instance>
<instance part="SUPPLY1" gate="GND" x="58.42" y="35.56" smashed="yes">
<attribute name="VALUE" x="56.515" y="32.385" size="1.778" layer="96"/>
</instance>
<instance part="SUPPLY2" gate="GND" x="63.5" y="12.7" smashed="yes">
<attribute name="VALUE" x="61.595" y="9.525" size="1.778" layer="96"/>
</instance>
</instances>
<busses>
</busses>
<nets>
<net name="VOUT" class="0">
<segment>
<pinref part="IC1" gate="G$1" pin="SNS"/>
<pinref part="C3" gate="G$1" pin="1"/>
<wire x1="73.66" y1="58.42" x2="78.74" y2="58.42" width="0.1524" layer="91"/>
<pinref part="C2" gate="G$1" pin="1"/>
<wire x1="93.98" y1="63.5" x2="88.9" y2="63.5" width="0.1524" layer="91"/>
<wire x1="88.9" y1="63.5" x2="88.9" y2="58.42" width="0.1524" layer="91"/>
<wire x1="88.9" y1="58.42" x2="78.74" y2="58.42" width="0.1524" layer="91"/>
<pinref part="L1" gate="G$1" pin="2"/>
<junction x="88.9" y="63.5"/>
<junction x="93.98" y="63.5"/>
<label x="101.6" y="63.5" size="1.778" layer="95"/>
</segment>
<segment>
<pinref part="SV1" gate="1" pin="4"/>
<junction x="66.04" y="15.24"/>
<label x="66.04" y="2.54" size="1.778" layer="95" rot="R90"/>
</segment>
</net>
<net name="N$2" class="0">
<segment>
<pinref part="C3" gate="G$1" pin="2"/>
<wire x1="78.74" y1="50.8" x2="73.66" y2="50.8" width="0.1524" layer="91"/>
<pinref part="IC1" gate="G$1" pin="CFF"/>
<wire x1="73.66" y1="50.8" x2="73.66" y2="53.34" width="0.1524" layer="91"/>
</segment>
</net>
<net name="VIN" class="0">
<segment>
<pinref part="C1" gate="G$1" pin="1"/>
<pinref part="IC1" gate="G$1" pin="VIN"/>
<wire x1="25.4" y1="63.5" x2="43.18" y2="63.5" width="0.1524" layer="91"/>
<junction x="25.4" y="63.5"/>
<label x="20.32" y="63.5" size="1.778" layer="95" rot="R180"/>
</segment>
<segment>
<pinref part="SV1" gate="1" pin="2"/>
<junction x="60.96" y="15.24"/>
<label x="60.96" y="2.54" size="1.778" layer="95" rot="R90"/>
</segment>
</net>
<net name="N$6" class="0">
<segment>
<pinref part="IC1" gate="G$1" pin="SW"/>
<pinref part="L1" gate="G$1" pin="1"/>
<wire x1="78.74" y1="63.5" x2="73.66" y2="63.5" width="0.1524" layer="91"/>
</segment>
</net>
<net name="GND" class="0">
<segment>
<pinref part="IC1" gate="G$1" pin="PGND"/>
<pinref part="C1" gate="G$1" pin="2"/>
<wire x1="43.18" y1="48.26" x2="25.4" y2="48.26" width="0.1524" layer="91"/>
<wire x1="25.4" y1="48.26" x2="25.4" y2="55.88" width="0.1524" layer="91"/>
<wire x1="43.18" y1="48.26" x2="43.18" y2="38.1" width="0.1524" layer="91"/>
<wire x1="43.18" y1="38.1" x2="58.42" y2="38.1" width="0.1524" layer="91"/>
<pinref part="IC1" gate="G$1" pin="AGND"/>
<wire x1="58.42" y1="38.1" x2="73.66" y2="38.1" width="0.1524" layer="91"/>
<wire x1="73.66" y1="38.1" x2="73.66" y2="48.26" width="0.1524" layer="91"/>
<wire x1="73.66" y1="48.26" x2="93.98" y2="48.26" width="0.1524" layer="91"/>
<pinref part="C2" gate="G$1" pin="2"/>
<wire x1="93.98" y1="48.26" x2="93.98" y2="55.88" width="0.1524" layer="91"/>
<pinref part="SUPPLY1" gate="GND" pin="GND"/>
<junction x="58.42" y="38.1"/>
</segment>
<segment>
<pinref part="SV1" gate="1" pin="3"/>
<pinref part="SUPPLY2" gate="GND" pin="GND"/>
</segment>
</net>
<net name="EN" class="0">
<segment>
<pinref part="IC1" gate="G$1" pin="EN"/>
<junction x="43.18" y="58.42"/>
<label x="40.64" y="58.42" size="1.778" layer="95" rot="R180"/>
</segment>
<segment>
<pinref part="SV1" gate="1" pin="1"/>
<junction x="58.42" y="15.24"/>
<label x="58.42" y="2.54" size="1.778" layer="95" rot="R90"/>
</segment>
</net>
</nets>
</sheet>
</sheets>
</schematic>
</drawing>
<compatibility>
<note version="8.2" severity="warning">
Since Version 8.2, EAGLE supports online libraries. The ids
of those online libraries will not be understood (or retained)
with this version.
</note>
<note version="8.3" severity="warning">
Since Version 8.3, EAGLE supports URNs for individual library
assets (packages, symbols, and devices). The URNs of those assets
will not be understood (or retained) with this version.
</note>
<note version="8.3" severity="warning">
Since Version 8.3, EAGLE supports the association of 3D packages
with devices in libraries, schematics, and board files. Those 3D
packages will not be understood (or retained) with this version.
</note>
<note version="8.4" severity="warning">
Since Version 8.4, EAGLE supports properties for SPICE simulation. 
Probes in schematics and SPICE mapping objects found in parts and library devices
will not be understood with this version. Update EAGLE to the latest version
for full support of SPICE simulation. 
</note>
</compatibility>
</eagle>
